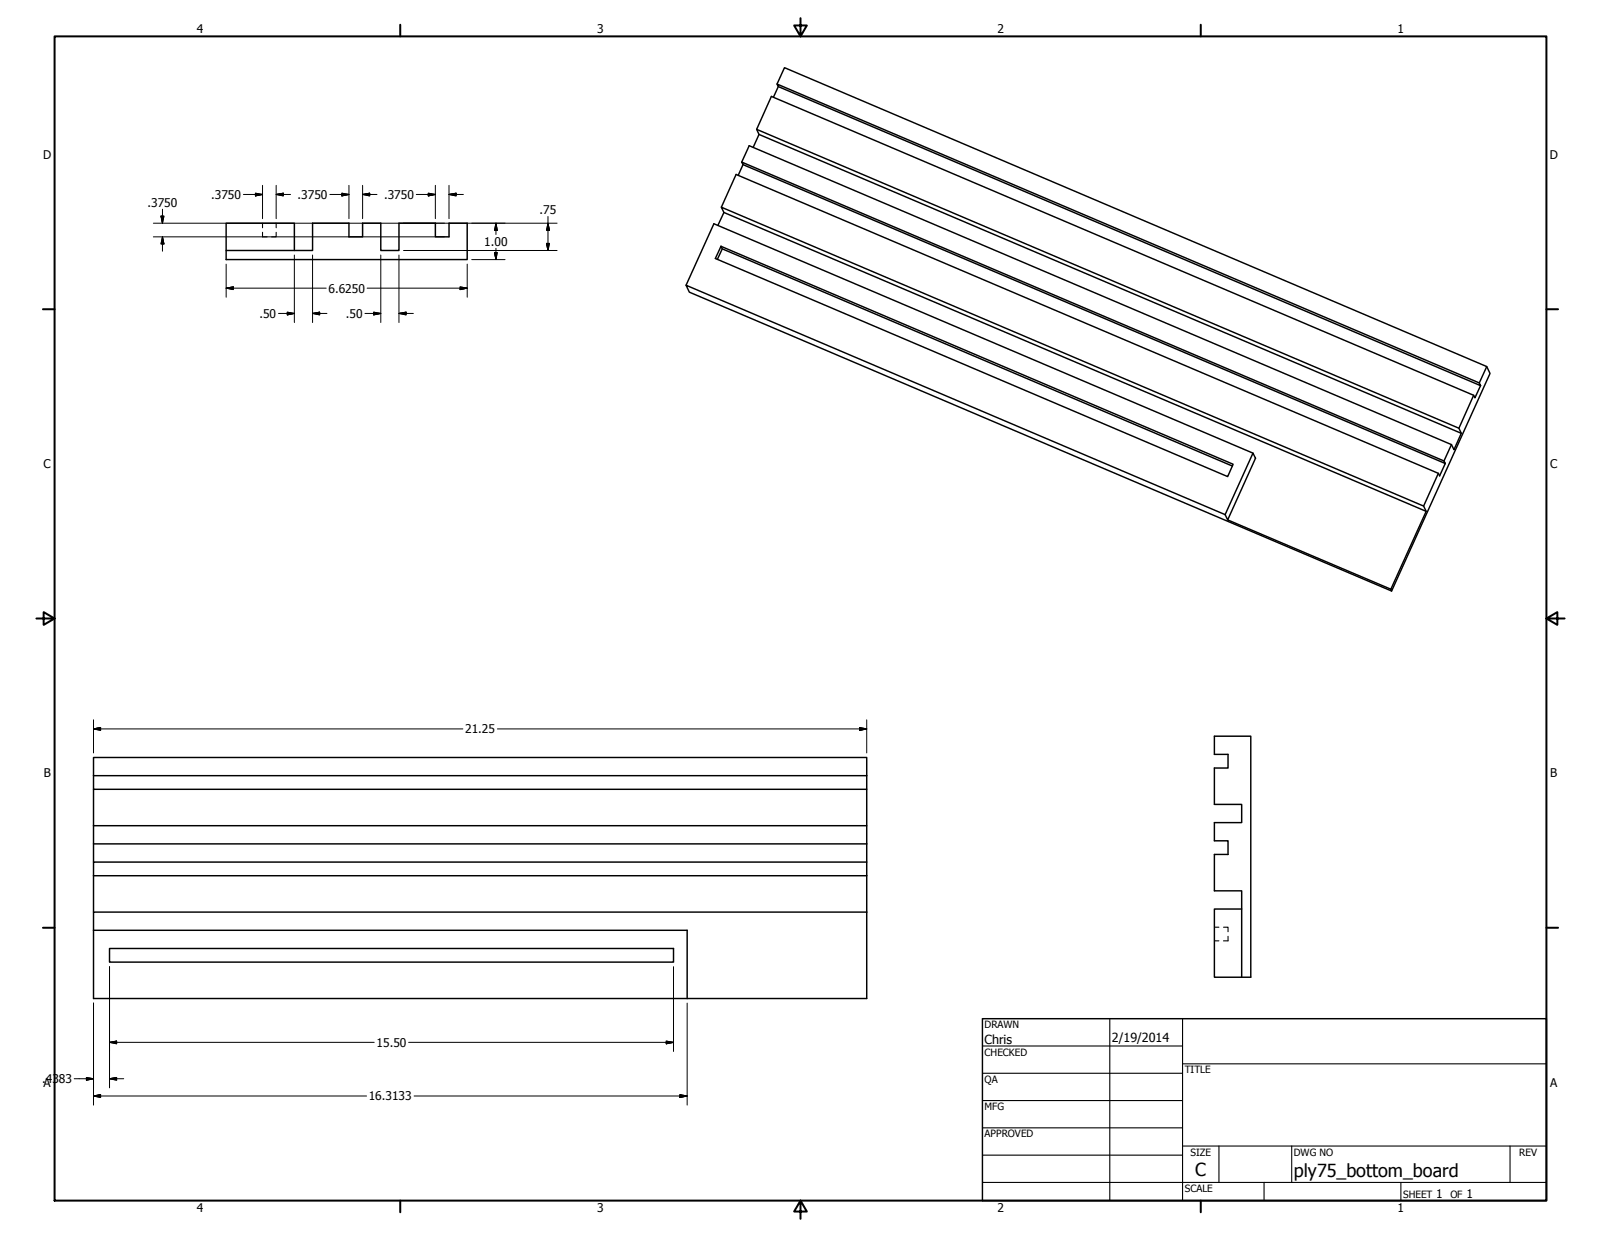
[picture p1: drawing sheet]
<svg xmlns="http://www.w3.org/2000/svg" width="559mm" height="432mm" viewBox="0 0 559 432" stroke-linecap="round" stroke-linejoin="round" font-family="sans-serif">
<!-- layer: Visible (ANSI) -->
<g fill="none" stroke="#000" stroke-width=".51">
<path d="M271.2 29.3l245.1 104.4 .5 .9-245.1-104.4zM271.2 29.3l2.6-5.7 245.1 104.4-2.6 5.7M271.7 30.2l-1.8 3.8M258.9 56.6l2.6-5.7 245.1 104.3M259.3 57.5l-1.6 3.7M264.1 45.1l5.1-11.4 245.1 104.3 .5 .9 2-4.3M264.1 45.1l245.1 104.4 .8 1.8-2.5 5.7-.9-1.8M264.1 45.1l.8 1.8 245.1 104.4M264.9 46.9l-2 4.5M251.8 72.3l5.1-11.4 245.1 104.3 .5 .9 1.9-4.3-245.1-104.3-.4-.9 245.1 104.3 .4 .9M252.7 74.2l-2.1 4.5M78.9 87.4h30.2v-9.5h12.7v4.8h4.8v-4.8h6.3v9.5h6.4v-9.5h12.7v4.8h4.7v-4.8h6.4v12.7h-84.2v-12.7h23.8v9.5"/>
<path d="M239.5 99.6l9.7-21.5 188.1 80.1M251.7 86l.4 .9-1.7 3.7M251.7 86l178.7 76.1-1.9 4.3-178.8-76.2zM252.1 86.9l178 75.8M514.3 138l-5.1 11.5M518.9 128l1.2 2.4-34.4 75.9M437.3 158.2l.9 1.8-9.7 21.5-.9-1.9zM506.6 155.2l-2.6 5.7M427.6 179.6l-188.1-80 1.1 2.4 245.1 104.3-.2-.6M496.9 176.7l.9 1.8-12.3 27.2M496.9 176.7l-245.1-104.4 .9 1.9 245.1 104.3M502 165.2l-5.1 11.5"/>
<path d="M428.5 181.5l57 24.2M32.6 270.8v4.7h269.9v-4.7M32.6 270.8v-6.4h269.9v6.4M32.6 270.8h269.9M32.6 275.5v25.4M302.5 275.5v12.7M32.6 288.2h269.9v6.4M32.6 294.6h269.9M302.5 294.6v6.3M32.6 305.7v-4.8h269.9v4.8M32.6 305.7h269.9M32.6 305.7v12.7"/>
<path d="M302.5 318.4h-269.9v6.3M302.5 305.7v42.9h-269.9v-23.9M433.4 317.3h-9.5v23.8h12.7v-84.1h-12.7v6.3h4.7v4.8h-4.7v12.7h9.5v6.3h-9.5v6.4h4.7v4.8h-4.7v12.7h9.5v30.1M32.6 324.7h207.2v23.9M38.2 331.1h196.9v4.8h-196.9z"/>
</g>
<!-- layer: Hidden (ANSI) -->
<path d="M91.6 77.9v1.6M96.4 77.9v1.6M91.6 81.1v1.6h1.6M96.4 81.1v1.6h-1.6M423.9 328.4h1.5M423.9 323.7h1.5M427 323.7h1.6v1.5M428.6 326.8v1.6h-1.6" fill="none" stroke="#000" stroke-width=".38"/>
<!-- layer: Border (ANSI) -->
<g fill="none" stroke="#000" stroke-width=".7">
<path d="M19 12.7h520.8v406.4h-520.8zM139.7 8.6v4.1M279.4 6.3v6.4l-2.2-3.8h4.4l-2.2 3.8M419.1 8.6v4.1M15 107.9h4M539.8 107.9h4M12.7 215.9h6.3l-3.8-2.2v4.4l3.8-2.2M539.8 215.9l3.8 2.2v-4.4l-3.8 2.2h6.3M15 323.8h4M539.8 323.8h4M139.7 419.1v4.1M279.4 419.1l2.2 3.8h-4.4l2.2-3.8v6.3"/>
<path d="M419.1 419.1v4.1"/>
</g>
<!-- layer: Title (ANSI) -->
<g fill="none" stroke="#000" stroke-width=".38">
<path d="M387.3 355.6v63.5M412.7 355.6v63.5M342.9 365.1h69.8M342.9 374.6h69.8M412.7 371.3h127.1M342.9 384.2h69.8M342.9 393.7h69.8M342.9 412.7h196.9M342.9 403.2h69.8M412.7 400h127.1M425.4 400v12.7M441.2 412.7v6.4"/>
<path d="M450.8 400v12.7M488.9 412.7v6.4M527 400v12.7"/>
</g>
<path d="M342.9 355.6h196.9v63.5h-196.9z" fill="none" stroke="#000" stroke-width=".51"/>
<!-- layer: Dimension (ANSI) -->
<g fill="none" stroke="#000" stroke-width=".35">
<path d="M53.5 77.9h140.9M56.2 75.4h1l-.5 2.5zM56.7 73v4.9M85 67.9h6.6M89.2 67.4l2.4 .5-2.4 .5zM91.6 64.7v11.6M96.4 67.9l2.5-.5v1zM96.4 67.9h5M96.4 64.7v11.6M115.1 67.9h6.7M119.3 67.4l2.5 .5-2.5 .5zM121.8 64.7v11.6"/>
<path d="M126.6 67.9l2.4-.5v1zM126.6 67.9h5M126.6 64.7v11.6M145.3 67.9h6.7M149.5 67.4l2.5 .5-2.5 .5zM152 64.7v11.6M156.7 67.9l2.5-.5v1zM156.7 67.9h5M156.7 64.7v11.6M173.1 77.9l.4 2.5h-.9zM173.1 77.9v4M191.3 77.9l.5 2.5h-1z"/>
<path d="M191.3 75.6v11.8M53.5 82.7h101.6M56.7 82.7l.5 2.5h-1zM56.7 82.7v5M78.9 92.2v11.6M102.7 89v23.6M109.1 89v23.6M132.9 89v23.6M139.3 89v23.6M140.8 87.4h53.6M163.1 92.2v11.6M164.7 90.6h11.6"/>
<path d="M172.6 88.1h.9l-.4 2.5zM173.1 86.7v3.9M190.8 85h1l-.5 2.4zM78.9 100.6l2.5-.5v1zM78.9 100.6h35M97.2 109.4h5.5M100.3 109l2.4 .4-2.4 .5zM109.1 109.4l2.5-.4v.9zM109.1 109.4h5M127.4 109.4h5.5M128.1 100.6h35M130.4 109l2.5 .4-2.5 .5z"/>
<path d="M139.3 109.4l2.4-.4v.9zM139.3 109.4h5M160.6 100.1l2.5 .5-2.5 .5zM32.6 254.4l2.5-.5v1.1zM32.6 254.4h128.9M32.6 251.3v11.5M173.6 254.4h128.9M300 253.9l2.5 .5-2.5 .6zM302.5 251.3v11.5M38.2 337.4v42.3M235.1 337.4v29.6M32.6 350.1v35.7"/>
<path d="M239.8 350.1v35.7M25.9 376.6h6.7M30.2 376.1l2.4 .5-2.4 .5zM38.2 363.9l2.5-.5v1zM38.2 376.6l2.5-.5v1zM38.2 363.9h92.4M38.2 376.6h5M142.6 363.9h92.5M232.5 363.4l2.6 .5-2.6 .5zM32.6 382.6l2.5-.5v1zM32.6 382.6h95.4M144.5 382.6h95.3"/>
<path d="M237.3 382.1l2.5 .5-2.5 .5z"/>
</g>
<g fill="#000" stroke="#000" stroke-width=".35">
<path d="M56.2 75.4l.5 2.5zM56.2 75.4h1l-.5 2.5zM89.2 68.4l2.4-.5zM89.2 67.4l2.4 .5-2.4 .5zM96.4 67.9l2.5-.5zM96.4 67.9l2.5-.5v1zM119.3 68.4l2.5-.5zM119.3 67.4l2.5 .5-2.5 .5zM126.6 67.9l2.4-.5zM126.6 67.9l2.4-.5v1zM149.5 68.4l2.5-.5zM149.5 67.4l2.5 .5-2.5 .5z"/>
<path d="M156.7 67.9l2.5-.5zM156.7 67.9l2.5-.5v1zM56.7 82.7l.5 2.5zM56.7 82.7l.5 2.5h-1zM172.6 88.1l.5 2.5zM172.6 88.1h.9l-.4 2.5zM173.1 77.9l.4 2.5zM173.1 77.9l.4 2.5h-.9zM190.8 85l.5 2.4zM190.8 85h1l-.5 2.4zM191.3 77.9l.5 2.5zM191.3 77.9l.5 2.5h-1z"/>
<path d="M78.9 100.6l2.5-.5zM78.9 100.6l2.5-.5v1zM100.3 109.9l2.4-.5zM100.3 109l2.4 .4-2.4 .5zM109.1 109.4l2.5-.4zM109.1 109.4l2.5-.4v.9zM130.4 109.9l2.5-.5zM130.4 109l2.5 .4-2.5 .5zM139.3 109.4l2.4-.4zM139.3 109.4l2.4-.4v.9zM160.6 101.1l2.5-.5zM160.6 100.1l2.5 .5-2.5 .5z"/>
<path d="M32.6 254.4l2.5-.5zM32.6 254.4l2.5-.5v1.1zM300 255l2.5-.6zM300 253.9l2.5 .5-2.5 .6zM30.2 377.1l2.4-.5zM30.2 376.1l2.4 .5-2.4 .5zM38.2 363.9l2.5-.5zM38.2 363.9l2.5-.5v1zM38.2 376.6l2.5-.5zM38.2 376.6l2.5-.5v1zM232.5 364.4l2.6-.5zM232.5 363.4l2.6 .5-2.6 .5z"/>
<path d="M32.6 382.6l2.5-.5zM32.6 382.6l2.5-.5v1zM237.3 383.1l2.5-.5zM237.3 382.1l2.5 .5-2.5 .5z"/>
</g>
<g font-size="6.3">
<text x="417.2" y="410.6">C</text>
<text x="451.6" y="410.7">ply75_bottom_board</text>
</g>
<g font-size="4.4">
<text x="343.7" y="364.3">Chris</text>
<text x="388.1" y="363.7">2/19/2014</text>
</g>
<g font-size="4.2">
<text x="68.7" y="11.7">4</text>
<text x="208.4" y="11.7">3</text>
<text x="348.1" y="11.7">2</text>
<text x="487.8" y="11.7">1</text>
<text x="15.1" y="55.5">D</text>
<text x="540.9" y="55.5">D</text>
<text x="73.7" y="69.4">.3750</text>
<text x="103.9" y="69.4">.3750</text>
<text x="134" y="69.4">.3750</text>
<text x="51.5" y="72.1">.3750</text>
<text x="188.3" y="74.7">.75</text>
<text x="169" y="85.8">1.00</text>
<text x="114.7" y="102.1">6.6250</text>
<text x="90.6" y="110.9">.50</text>
<text x="120.7" y="110.9">.50</text>
<text x="15.2" y="163.4">C</text>
<text x="541" y="163.4">C</text>
<text x="162.4" y="256">21.25</text>
<text x="15.3" y="271.4">B</text>
<text x="541.1" y="271.4">B</text>
<text x="131.4" y="365.4">15.50</text>
<text x="14.7" y="378.1">.4383</text>
<text x="15.2" y="379.3">A</text>
<text x="541" y="379.3">A</text>
<text x="128.7" y="384.1">16.3133</text>
<text x="501.3" y="418.3">1</text>
<text x="511.8" y="418.3">1</text>
<text x="68.7" y="423.2">4</text>
<text x="208.4" y="423.2">3</text>
<text x="348.1" y="423.2">2</text>
<text x="487.8" y="423.2">1</text>
</g>
<g font-size="3.5">
<text x="343.7" y="358.9">DRAWN</text>
<text x="343.7" y="368.5">CHECKED</text>
<text x="413.5" y="374.6">TITLE</text>
<text x="343.7" y="378">QA</text>
<text x="343.7" y="387.5">MFG</text>
<text x="343.7" y="397.1">APPROVED</text>
<text x="415.5" y="403.4">SIZE</text>
<text x="451.6" y="403.4">DWG NO</text>
<text x="530.3" y="403.4">REV</text>
<text x="413.5" y="416.1">SCALE</text>
<text x="489.7" y="418.3">SHEET</text>
<text x="506.2" y="418.3">OF</text>
</g>
</svg>
